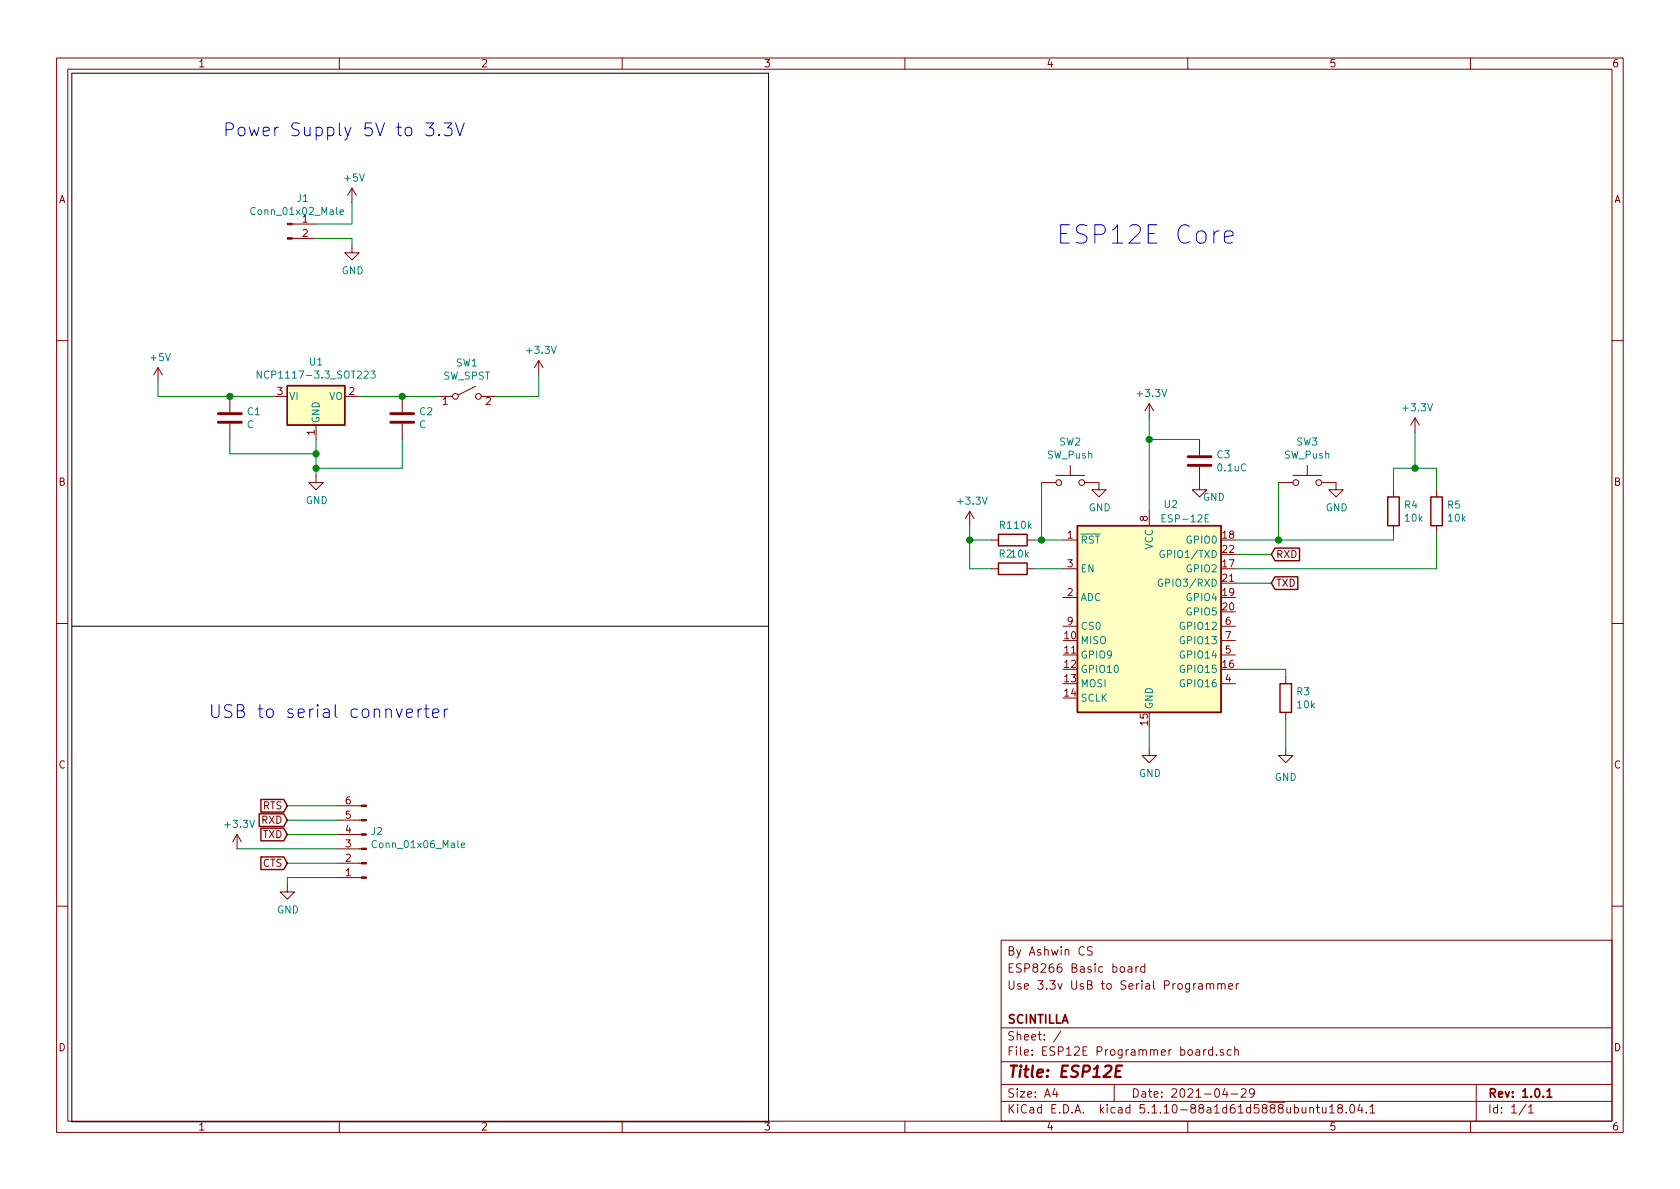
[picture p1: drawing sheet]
EESchema Schematic File Version 4
EELAYER 30 0
EELAYER END
$Descr A4 11693 8268
encoding utf-8
Sheet 1 1
Title "ESP12E "
Date "2021-04-29"
Rev "1.0.1"
Comp "SCINTILLA "
Comment1 ""
Comment2 "Use 3.3v UsB to Serial Programmer"
Comment3 "ESP8266 Basic board"
Comment4 "By Ashwin CS"
$EndDescr
$Comp
L RF_Module:ESP-12E U2
U 1 1
P 8000 4350
F 0 "U2" H 8150 5200 50  0000 C CNN
F 1 "ESP-12E" H 8250 5100 50  0000 C CNN
F 2 "RF_Module:ESP-12E" H 8000 4350 50  0001 C CNN
F 3 "http://wiki.ai-thinker.com/_media/esp8266/esp8266_series_modules_user_manual_v1.1.pdf" H 7650 4450 50  0001 C CNN
	1    8000 4350
	1    0    0    -1  
$EndComp
$Comp
L Device:R R1
U 1 1
P 7050 3750
F 0 "R1" V 7150 3850 50  0000 R CNN
F 1 "10k" V 7150 3750 50  0000 R CNN
F 2 "Resistor_THT:R_Axial_DIN0204_L3.6mm_D1.6mm_P1.90mm_Vertical" V 6980 3750 50  0001 C CNN
F 3 "~" H 7050 3750 50  0001 C CNN
	1    7050 3750
	0    -1   -1   0   
$EndComp
$Comp
L Device:R R3
U 1 1
P 8950 4850
F 0 "R3" H 9020 4896 50  0000 L CNN
F 1 "10k" H 9020 4805 50  0000 L CNN
F 2 "Resistor_THT:R_Axial_DIN0204_L3.6mm_D1.6mm_P1.90mm_Vertical" V 8880 4850 50  0001 C CNN
F 3 "~" H 8950 4850 50  0001 C CNN
	1    8950 4850
	1    0    0    -1  
$EndComp
$Comp
L Device:R R4
U 1 1
P 9700 3550
F 0 "R4" H 9770 3596 50  0000 L CNN
F 1 "10k" H 9770 3505 50  0000 L CNN
F 2 "Resistor_THT:R_Axial_DIN0204_L3.6mm_D1.6mm_P1.90mm_Vertical" V 9630 3550 50  0001 C CNN
F 3 "~" H 9700 3550 50  0001 C CNN
	1    9700 3550
	1    0    0    -1  
$EndComp
$Comp
L Device:R R5
U 1 1
P 10000 3550
F 0 "R5" H 10070 3596 50  0000 L CNN
F 1 "10k" H 10070 3505 50  0000 L CNN
F 2 "Resistor_THT:R_Axial_DIN0204_L3.6mm_D1.6mm_P1.90mm_Vertical" V 9930 3550 50  0001 C CNN
F 3 "~" H 10000 3550 50  0001 C CNN
	1    10000 3550
	1    0    0    -1  
$EndComp
$Comp
L Device:R R2
U 1 1
P 7050 3950
F 0 "R2" V 7150 4000 50  0000 C CNN
F 1 "10k" V 7150 3900 50  0000 C CNN
F 2 "Resistor_THT:R_Axial_DIN0204_L3.6mm_D1.6mm_P1.90mm_Vertical" V 6980 3950 50  0001 C CNN
F 3 "~" H 7050 3950 50  0001 C CNN
	1    7050 3950
	0    -1   -1   0   
$EndComp
$Comp
L Switch:SW_Push SW3
U 1 1
P 9100 3350
F 0 "SW3" H 9100 3635 50  0000 C CNN
F 1 "SW_Push" H 9100 3544 50  0000 C CNN
F 2 "Button_Switch_THT:SW_PUSH_6mm_H5mm" H 9100 3550 50  0001 C CNN
F 3 "~" H 9100 3550 50  0001 C CNN
	1    9100 3350
	1    0    0    -1  
$EndComp
$Comp
L Switch:SW_SPST SW1
U 1 1
P 3250 2750
F 0 "SW1" H 3250 2985 50  0000 C CNN
F 1 "SW_SPST" H 3250 2894 50  0000 C CNN
F 2 "Button_Switch_THT:SW_DIP_SPSTx01_Slide_9.78x4.72mm_W7.62mm_P2.54mm" H 3250 2750 50  0001 C CNN
F 3 "~" H 3250 2750 50  0001 C CNN
	1    3250 2750
	1    0    0    -1  
$EndComp
$Comp
L Regulator_Linear:NCP1117-3.3_SOT223 U1
U 1 1
P 2200 2750
F 0 "U1" H 2200 2992 50  0000 C CNN
F 1 "NCP1117-3.3_SOT223" H 2200 2901 50  0000 C CNN
F 2 "Package_TO_SOT_SMD:SOT-223-3_TabPin2" H 2200 2950 50  0001 C CNN
F 3 "http://www.onsemi.com/pub_link/Collateral/NCP1117-D.PDF" H 2300 2500 50  0001 C CNN
	1    2200 2750
	1    0    0    -1  
$EndComp
$Comp
L Device:C C1
U 1 1
P 1600 2900
F 0 "C1" H 1715 2946 50  0000 L CNN
F 1 "C" H 1715 2855 50  0000 L CNN
F 2 "Capacitor_THT:C_Disc_D3.8mm_W2.6mm_P2.50mm" H 1638 2750 50  0001 C CNN
F 3 "~" H 1600 2900 50  0001 C CNN
	1    1600 2900
	1    0    0    -1  
$EndComp
$Comp
L Device:C C2
U 1 1
P 2800 2900
F 0 "C2" H 2915 2946 50  0000 L CNN
F 1 "C" H 2915 2855 50  0000 L CNN
F 2 "Capacitor_THT:C_Disc_D3.8mm_W2.6mm_P2.50mm" H 2838 2750 50  0001 C CNN
F 3 "~" H 2800 2900 50  0001 C CNN
	1    2800 2900
	1    0    0    -1  
$EndComp
$Comp
L Device:C C3
U 1 1
P 8350 3200
F 0 "C3" H 8465 3246 50  0000 L CNN
F 1 "0.1uC" H 8465 3155 50  0000 L CNN
F 2 "Capacitor_THT:C_Disc_D6.0mm_W4.4mm_P5.00mm" H 8388 3050 50  0001 C CNN
F 3 "~" H 8350 3200 50  0001 C CNN
	1    8350 3200
	1    0    0    -1  
$EndComp
$Comp
L Connector:Conn_01x02_Male J1
U 1 1
P 2000 1550
F 0 "J1" H 2108 1731 50  0000 C CNN
F 1 "Conn_01x02_Male" H 2069 1640 50  0000 C CNN
F 2 "Connector_PinHeader_1.00mm:PinHeader_1x02_P1.00mm_Vertical" H 2000 1550 50  0001 C CNN
F 3 "~" H 2000 1550 50  0001 C CNN
	1    2000 1550
	1    0    0    -1  
$EndComp
$Comp
L power:+5V #PWR05
U 1 1
P 2450 1400
F 0 "#PWR05" H 2450 1250 50  0001 C CNN
F 1 "+5V" H 2465 1573 50  0000 C CNN
F 2 "" H 2450 1400 50  0001 C CNN
F 3 "" H 2450 1400 50  0001 C CNN
	1    2450 1400
	1    0    0    -1  
$EndComp
$Comp
L power:GND #PWR06
U 1 1
P 2450 1700
F 0 "#PWR06" H 2450 1450 50  0001 C CNN
F 1 "GND" H 2455 1527 50  0000 C CNN
F 2 "" H 2450 1700 50  0001 C CNN
F 3 "" H 2450 1700 50  0001 C CNN
	1    2450 1700
	1    0    0    -1  
$EndComp
Wire Wire Line
	2200 1650 2450 1650
Wire Wire Line
	2450 1650 2450 1700
Wire Wire Line
	2200 1550 2450 1550
Wire Wire Line
	2450 1550 2450 1400
Wire Wire Line
	1600 2750 1900 2750
Wire Wire Line
	2500 2750 2800 2750
$Comp
L power:GND #PWR04
U 1 1
P 2200 3300
F 0 "#PWR04" H 2200 3050 50  0001 C CNN
F 1 "GND" H 2205 3127 50  0000 C CNN
F 2 "" H 2200 3300 50  0001 C CNN
F 3 "" H 2200 3300 50  0001 C CNN
	1    2200 3300
	1    0    0    -1  
$EndComp
Wire Wire Line
	2200 3050 2200 3150
Wire Wire Line
	1600 3050 1600 3150
Wire Wire Line
	1600 3150 2200 3150
Connection ~ 2200 3150
Wire Wire Line
	2200 3150 2200 3250
Wire Wire Line
	2800 3050 2800 3250
Wire Wire Line
	2800 3250 2200 3250
Connection ~ 2200 3250
Wire Wire Line
	2200 3250 2200 3300
$Comp
L power:+5V #PWR01
U 1 1
P 1100 2650
F 0 "#PWR01" H 1100 2500 50  0001 C CNN
F 1 "+5V" H 1115 2823 50  0000 C CNN
F 2 "" H 1100 2650 50  0001 C CNN
F 3 "" H 1100 2650 50  0001 C CNN
	1    1100 2650
	1    0    0    -1  
$EndComp
Wire Wire Line
	1100 2650 1100 2750
Wire Wire Line
	1100 2750 1600 2750
Connection ~ 1600 2750
Wire Wire Line
	3050 2750 2800 2750
Connection ~ 2800 2750
$Comp
L power:+3.3V #PWR07
U 1 1
P 3750 2600
F 0 "#PWR07" H 3750 2450 50  0001 C CNN
F 1 "+3.3V" H 3765 2773 50  0000 C CNN
F 2 "" H 3750 2600 50  0001 C CNN
F 3 "" H 3750 2600 50  0001 C CNN
	1    3750 2600
	1    0    0    -1  
$EndComp
Wire Wire Line
	3450 2750 3750 2750
Wire Wire Line
	3750 2600 3750 2750
Text Notes 1550 950  0    89   ~ 0
Power Supply 5V to 3.3V
$Comp
L Connector:Conn_01x06_Male J2
U 1 1
P 2550 5900
F 0 "J2" H 2522 5782 50  0000 R CNN
F 1 "Conn_01x06_Male" H 2522 5873 50  0000 R CNN
F 2 "Connector_PinHeader_1.27mm:PinHeader_1x06_P1.27mm_Vertical" H 2550 5900 50  0001 C CNN
F 3 "~" H 2550 5900 50  0001 C CNN
	1    2550 5900
	-1   0    0    1   
$EndComp
Text Notes 1450 5000 0    89   ~ 0
USB to serial connverter 
Text GLabel 2000 5700 0    50   Input ~ 0
RXD
Text GLabel 2000 5600 0    50   Input ~ 0
RTS
Text GLabel 2000 5800 0    50   Input ~ 0
TXD
Text GLabel 2000 6000 0    50   Input ~ 0
CTS
Wire Wire Line
	2000 5600 2350 5600
Wire Wire Line
	2000 5700 2350 5700
Wire Wire Line
	2000 5800 2350 5800
Wire Wire Line
	2000 6000 2350 6000
$Comp
L power:GND #PWR03
U 1 1
P 2000 6150
F 0 "#PWR03" H 2000 5900 50  0001 C CNN
F 1 "GND" H 2005 5977 50  0000 C CNN
F 2 "" H 2000 6150 50  0001 C CNN
F 3 "" H 2000 6150 50  0001 C CNN
	1    2000 6150
	1    0    0    -1  
$EndComp
Wire Wire Line
	2000 6150 2000 6100
Wire Wire Line
	2000 6100 2350 6100
$Comp
L power:+3.3V #PWR02
U 1 1
P 1650 5900
F 0 "#PWR02" H 1650 5750 50  0001 C CNN
F 1 "+3.3V" H 1665 6073 50  0000 C CNN
F 2 "" H 1650 5900 50  0001 C CNN
F 3 "" H 1650 5900 50  0001 C CNN
	1    1650 5900
	1    0    0    -1  
$EndComp
Wire Wire Line
	1650 5900 2350 5900
$Comp
L power:GND #PWR011
U 1 1
P 8000 5200
F 0 "#PWR011" H 8000 4950 50  0001 C CNN
F 1 "GND" H 8005 5027 50  0000 C CNN
F 2 "" H 8000 5200 50  0001 C CNN
F 3 "" H 8000 5200 50  0001 C CNN
	1    8000 5200
	1    0    0    -1  
$EndComp
Wire Wire Line
	8000 5200 8000 5050
$Comp
L power:+3.3V #PWR010
U 1 1
P 8000 2900
F 0 "#PWR010" H 8000 2750 50  0001 C CNN
F 1 "+3.3V" H 8015 3073 50  0000 C CNN
F 2 "" H 8000 2900 50  0001 C CNN
F 3 "" H 8000 2900 50  0001 C CNN
	1    8000 2900
	1    0    0    -1  
$EndComp
$Comp
L power:GND #PWR09
U 1 1
P 7650 3350
F 0 "#PWR09" H 7650 3100 50  0001 C CNN
F 1 "GND" H 7655 3177 50  0000 C CNN
F 2 "" H 7650 3350 50  0001 C CNN
F 3 "" H 7650 3350 50  0001 C CNN
	1    7650 3350
	1    0    0    -1  
$EndComp
Wire Wire Line
	7200 3750 7250 3750
Wire Wire Line
	7200 3950 7400 3950
$Comp
L Switch:SW_Push SW2
U 1 1
P 7450 3350
F 0 "SW2" H 7450 3635 50  0000 C CNN
F 1 "SW_Push" H 7450 3544 50  0000 C CNN
F 2 "Button_Switch_THT:SW_PUSH_6mm_H5mm" H 7450 3550 50  0001 C CNN
F 3 "~" H 7450 3550 50  0001 C CNN
	1    7450 3350
	1    0    0    -1  
$EndComp
Wire Wire Line
	7250 3350 7250 3750
Connection ~ 7250 3750
Wire Wire Line
	7250 3750 7400 3750
Wire Wire Line
	6900 3750 6750 3750
Wire Wire Line
	6750 3750 6750 3950
Wire Wire Line
	6750 3950 6900 3950
Wire Wire Line
	8000 2900 8000 3050
$Comp
L power:+3.3V #PWR08
U 1 1
P 6750 3650
F 0 "#PWR08" H 6750 3500 50  0001 C CNN
F 1 "+3.3V" H 6765 3823 50  0000 C CNN
F 2 "" H 6750 3650 50  0001 C CNN
F 3 "" H 6750 3650 50  0001 C CNN
	1    6750 3650
	1    0    0    -1  
$EndComp
Wire Wire Line
	6750 3650 6750 3750
Connection ~ 6750 3750
Wire Wire Line
	8000 3050 8350 3050
Connection ~ 8000 3050
Wire Wire Line
	8000 3050 8000 3550
$Comp
L power:GND #PWR012
U 1 1
P 8350 3350
F 0 "#PWR012" H 8350 3100 50  0001 C CNN
F 1 "GND" H 8450 3250 50  0000 C CNN
F 2 "" H 8350 3350 50  0001 C CNN
F 3 "" H 8350 3350 50  0001 C CNN
	1    8350 3350
	1    0    0    -1  
$EndComp
Text GLabel 8850 3850 2    50   Input ~ 0
RXD
Wire Wire Line
	8600 3850 8850 3850
Text GLabel 8850 4050 2    50   Input ~ 0
TXD
Wire Wire Line
	8600 4050 8850 4050
$Comp
L power:GND #PWR013
U 1 1
P 8950 5200
F 0 "#PWR013" H 8950 4950 50  0001 C CNN
F 1 "GND" H 8950 5000 50  0000 C CNN
F 2 "" H 8950 5200 50  0001 C CNN
F 3 "" H 8950 5200 50  0001 C CNN
	1    8950 5200
	1    0    0    -1  
$EndComp
Wire Wire Line
	8950 4700 8950 4650
Wire Wire Line
	8950 4650 8600 4650
Wire Wire Line
	8950 5000 8950 5200
Wire Wire Line
	8600 3750 8900 3750
Wire Wire Line
	9700 3750 9700 3700
Wire Wire Line
	8600 3950 10000 3950
Wire Wire Line
	10000 3950 10000 3700
$Comp
L power:+3.3V #PWR015
U 1 1
P 9850 3000
F 0 "#PWR015" H 9850 2850 50  0001 C CNN
F 1 "+3.3V" H 9865 3173 50  0000 C CNN
F 2 "" H 9850 3000 50  0001 C CNN
F 3 "" H 9850 3000 50  0001 C CNN
	1    9850 3000
	1    0    0    -1  
$EndComp
$Comp
L power:GND #PWR014
U 1 1
P 9300 3350
F 0 "#PWR014" H 9300 3100 50  0001 C CNN
F 1 "GND" H 9305 3177 50  0000 C CNN
F 2 "" H 9300 3350 50  0001 C CNN
F 3 "" H 9300 3350 50  0001 C CNN
	1    9300 3350
	1    0    0    -1  
$EndComp
Wire Wire Line
	8900 3350 8900 3750
Connection ~ 8900 3750
Wire Wire Line
	8900 3750 9700 3750
Wire Wire Line
	9700 3400 9700 3250
Wire Wire Line
	9700 3250 9850 3250
Wire Wire Line
	10000 3250 10000 3400
Wire Wire Line
	9850 3250 9850 3000
Connection ~ 9850 3250
Wire Wire Line
	9850 3250 10000 3250
Text Notes 7350 1700 0    128  ~ 0
ESP12E Core
Wire Notes Line style solid rgb(0, 0, 0)
	500  4350 5350 4350
Wire Notes Line style solid rgb(0, 0, 0)
	5350 7800 500  7800
Wire Notes Line style solid rgb(0, 0, 0)
	5350 500  500  500 
Wire Notes Line style solid rgb(0, 0, 0)
	5350 500  5350 7800
Wire Notes Line style solid rgb(0, 0, 0)
	500  500  500  7800
$EndSCHEMATC
